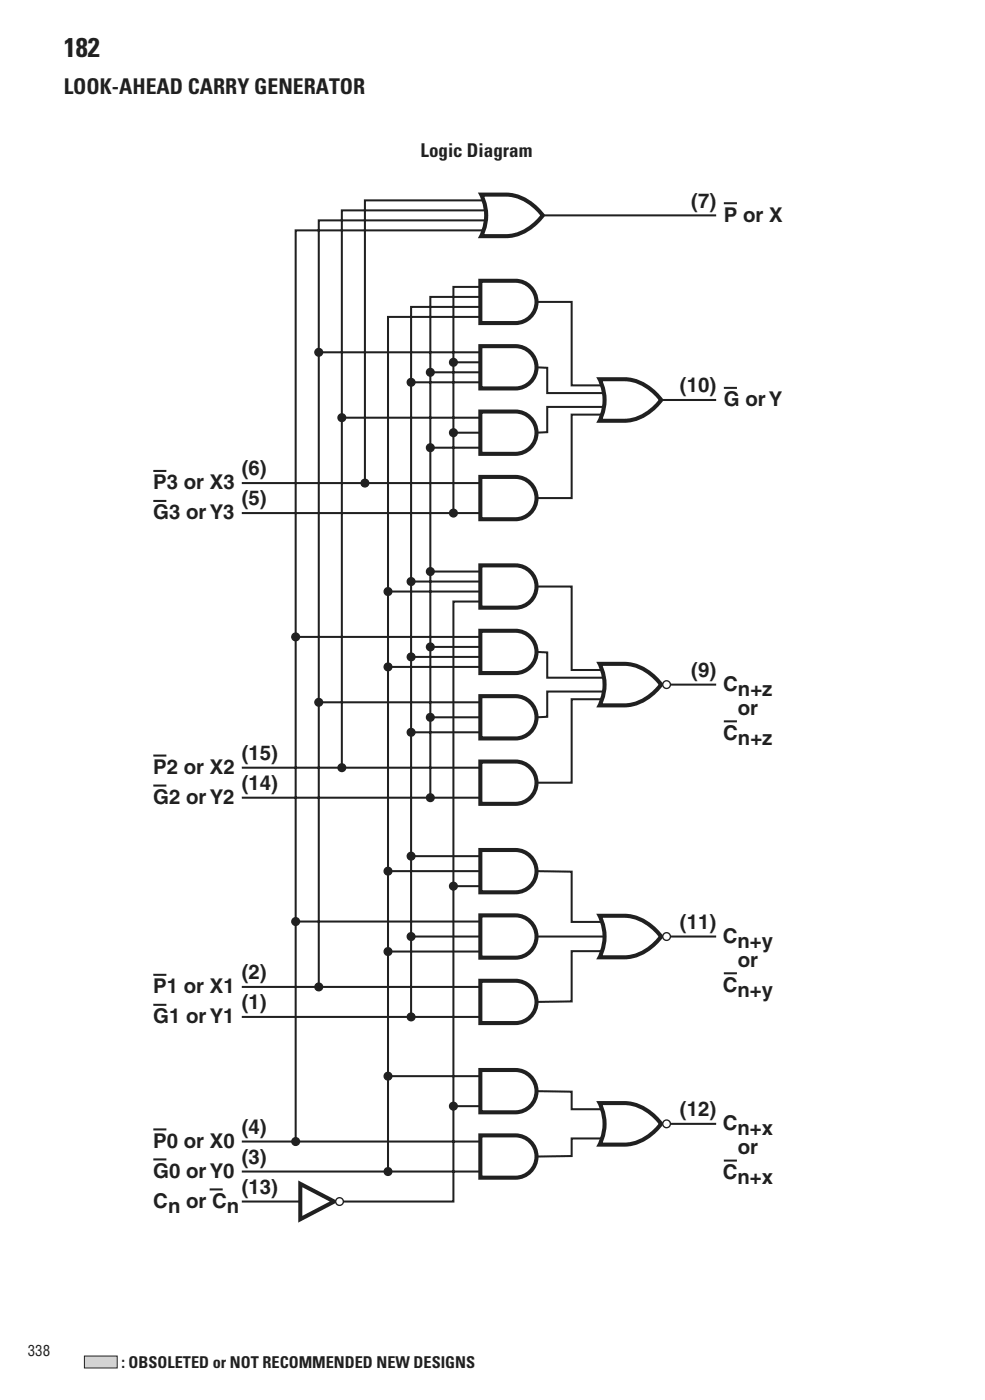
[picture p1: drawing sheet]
<svg xmlns="http://www.w3.org/2000/svg" width="128mm" height="182mm" viewBox="0 0 128 182" stroke-linecap="round" stroke-linejoin="round" font-family="sans-serif">
<g fill="none" stroke="#231f20" stroke-width=".26">
<path d="M62.4 37.3h-3.5v29.4M62.4 38.6h-6.5v65.1M62.4 39.9h-9v92.3M62.8 29.9h-24.4v118.5M62.8 26h-15.4v36.8M63 28.6h-21.6v99.7M63 27.3h-18.6v72.5M69.7 39.2h4.6v10.9h4.1M70.5 28h22.6M41.4 45.8h21M44.4 54.3h18M53.4 49.7h9"/>
<path d="M55.9 48.4h6.5M55.9 58.2h6.5M58.9 47.1h3.5M58.9 56.2h3.5M62.4 41.2h-12v111.1M69.7 47.7l1.4 .1v3.3h7.3M78.4 53.9h-4.1v10.8h-4.6M78.4 52.9h-7.3v3.3h-1.4M85.9 52h7.2M31.4 62.8h31M31.4 66.7h31M50.4 76.9h12"/>
<path d="M53.4 75.6h9M55.9 74.3h6.5M62.4 78.2h-3.5v78h-27.5M69.7 76.2h4.6v10.9h4.1M31.4 99.8h31M38.4 82.8h24M41.4 91.3h21M50.4 86.7h12M53.4 85.4h9M53.4 95.2h9M55.9 84.1h6.5M55.9 93.2h6.5"/>
<path d="M69.7 84.7l1.4 .1v3.3h7.3M78.4 90.9h-4.1v10.8h-4.6M78.4 89.9h-7.3v3.3h-1.4M85.9 89h7.2M31.4 103.7h31M38.4 119.8h24M50.4 113.2h12M53.4 111.3h9M58.9 115.2h3.5M69.7 113.2l4.6 .1v6.5h4.1M31.4 128.3h31M31.4 132.2h31"/>
<path d="M50.4 123.7h12M50.4 139.9h12M53.4 121.7h9M69.7 121.7h23.4M78.4 123.6h-4.1v6.6l-4.6 .1M31.4 148.4h31M31.4 152.3h31M58.9 143.8h3.5M69.7 141.9h4.6v2.3h4.1M78.4 148h-4.1v2.3l-4.6 .1M85.9 146.1h7.2"/>
</g>
<g fill="#fff" stroke="#231f20" stroke-width=".53">
<path d="M62.4 82h4.6a2.75 2.75 0 0 1 2.7 2.7 2.75 2.75 0 0 1-2.7 2.8h-4.6z"/>
<path d="M62.4 73.5h4.6a2.75 2.75 0 0 1 2.7 2.7 2.75 2.75 0 0 1-2.7 2.8h-4.6z"/>
<path d="M62.4 90.5h4.6a2.75 2.75 0 0 1 2.7 2.7 2.75 2.75 0 0 1-2.7 2.8h-4.6z"/>
<path d="M62.4 99h4.6a2.75 2.75 0 0 1 2.7 2.7 2.75 2.75 0 0 1-2.7 2.8h-4.6z"/>
<path d="M77.9 86.3h3.2a6.6 6.6 0 0 1 4.8 2.7 6.6 6.6 0 0 1-4.8 2.7h-3.2a6 6 0 0 0 0-5.4z"/>
<path d="M62.4 45h4.6a2.75 2.75 0 0 1 2.7 2.7 2.75 2.75 0 0 1-2.7 2.8h-4.6z"/>
<path d="M62.4 36.5h4.6a2.75 2.75 0 0 1 2.7 2.7 2.75 2.75 0 0 1-2.7 2.8h-4.6z"/>
<path d="M62.4 53.5h4.6a2.75 2.75 0 0 1 2.7 2.7 2.75 2.75 0 0 1-2.7 2.8h-4.6z"/>
<path d="M62.4 62h4.6a2.75 2.75 0 0 1 2.7 2.7 2.75 2.75 0 0 1-2.7 2.8h-4.6z"/>
<path d="M77.9 49.3h3.2a6.6 6.6 0 0 1 4.8 2.7 6.6 6.6 0 0 1-4.8 2.7h-3.2a6 6 0 0 0 0-5.4z"/>
<path d="M62.5 25.3h3.3a6.6 6.6 0 0 1 4.7 2.7 6.6 6.6 0 0 1-4.7 2.7h-3.3a6 6 0 0 0 0-5.4z"/>
<path d="M62.4 110.5h4.6a2.75 2.75 0 0 1 2.7 2.7 2.75 2.75 0 0 1-2.7 2.8h-4.6z"/>
<path d="M62.4 119h4.6a2.75 2.75 0 0 1 2.7 2.7 2.75 2.75 0 0 1-2.7 2.8h-4.6z"/>
<path d="M62.4 127.5h4.6a2.75 2.75 0 0 1 2.7 2.7 2.75 2.75 0 0 1-2.7 2.8h-4.6z"/>
<path d="M77.9 119.1h3.2a6.6 6.6 0 0 1 4.8 2.6 6.6 6.6 0 0 1-4.8 2.8h-3.2a6 6 0 0 0 0-5.4z"/>
<path d="M62.4 139.1h4.6a2.75 2.75 0 0 1 2.7 2.8 2.75 2.75 0 0 1-2.7 2.7h-4.6z"/>
<path d="M62.4 147.6h4.6a2.75 2.75 0 0 1 2.7 2.8 2.75 2.75 0 0 1-2.7 2.7h-4.6z"/>
<path d="M77.9 143.4h3.2a6.6 6.6 0 0 1 4.8 2.7 6.6 6.6 0 0 1-4.8 2.7h-3.2a6 6 0 0 0 0-5.4z"/>
<path d="M39 153.9l4.4 2.3-4.4 2.3z"/>
</g>
<g fill="none" stroke="#231f20" stroke-width=".26">
<path d="M94.1 26.4h1.7M94.1 50.4h1.7M19.9 61.2h1.7M19.9 65.1h1.7M19.9 98.2h1.7M94.1 93.8h1.7M19.9 102.1h1.7M19.9 126.7h1.7M19.9 130.6h1.7M94.1 126.5h1.7M19.9 146.8h1.7M19.9 150.7h1.7"/>
<path d="M27.2 154.6h1.7M94.1 150.9h1.7"/>
</g>
<g fill="#231f20" stroke="#231f20" stroke-width=".18">
<circle cx="41.4" cy="45.8" r=".5"/>
<circle cx="58.9" cy="47.1" r=".5"/>
<circle cx="55.9" cy="48.4" r=".5"/>
<circle cx="53.4" cy="49.7" r=".5"/>
<circle cx="44.4" cy="54.3" r=".5"/>
<circle cx="47.4" cy="62.8" r=".5"/>
<circle cx="58.9" cy="56.2" r=".5"/>
<circle cx="55.9" cy="58.2" r=".5"/>
<circle cx="58.9" cy="66.7" r=".5"/>
<circle cx="55.9" cy="74.3" r=".5"/>
<circle cx="53.4" cy="75.6" r=".5"/>
<circle cx="50.4" cy="76.9" r=".5"/>
<circle cx="38.4" cy="82.8" r=".5"/>
<circle cx="41.4" cy="91.3" r=".5"/>
<circle cx="55.9" cy="93.2" r=".5"/>
<circle cx="53.4" cy="95.2" r=".5"/>
<circle cx="55.9" cy="103.7" r=".5"/>
<circle cx="53.4" cy="111.3" r=".5"/>
<circle cx="50.4" cy="113.2" r=".5"/>
<circle cx="53.4" cy="121.7" r=".5"/>
<circle cx="50.4" cy="123.7" r=".5"/>
<circle cx="58.9" cy="115.2" r=".5"/>
<circle cx="38.4" cy="119.8" r=".5"/>
<circle cx="41.4" cy="128.3" r=".5"/>
<circle cx="53.4" cy="132.2" r=".5"/>
<circle cx="50.4" cy="139.9" r=".5"/>
<circle cx="58.9" cy="143.8" r=".5"/>
<circle cx="50.4" cy="152.3" r=".5"/>
<circle cx="38.4" cy="148.4" r=".5"/>
<circle cx="44.4" cy="99.8" r=".5"/>
<circle cx="55.9" cy="84.1" r=".5"/>
<circle cx="53.4" cy="85.4" r=".5"/>
<circle cx="50.4" cy="86.7" r=".5"/>
</g>
<g fill="#fff" stroke="#231f20" stroke-width=".18">
<circle cx="86.6" cy="89" r=".5"/>
<circle cx="86.6" cy="121.7" r=".5"/>
<circle cx="86.6" cy="146.1" r=".5"/>
<circle cx="44.1" cy="156.2" r=".5"/>
</g>
<path d="M15.4 175.9h48.9v2.8h-48.9z" fill="#fff"/>
<path d="M11 176.3h4.2v1.5h-4.2z" fill="#d1d3d4"/>
<path d="M11 176.3h4.2v1.5h-4.2z" fill="none" stroke="#231f20" stroke-width=".13"/>
<path d="M7.9 4.5h44.8v9.2h-44.8z" fill="#fff"/>
<text font-size="3.5" fill="#231f20" x="8.3" y="7.4">182</text>
<text font-size="2.8" fill="#231f20" x="8.3" y="12.2">LOOK-AHEAD CARRY GENERATOR</text>
<g font-size="2.6" fill="#231f20">
<text x="89.8" y="27">(7)</text>
<text x="94.1" y="28.8">P or X</text>
<text x="88.4" y="51">(10)</text>
<text x="94.1" y="52.8">G or Y</text>
<text x="19.9" y="63.6">P3 or X3</text>
<text x="31.4" y="61.8">(6)</text>
<text x="31.4" y="65.7">(5)</text>
<text x="19.9" y="67.5">G3 or Y3</text>
<text x="89.8" y="88">(9)</text>
<text x="94" y="89.8">C</text>
<text x="95.9" y="93">or</text>
<text x="95.9" y="90.5">n+z</text>
<text x="19.9" y="100.6">P2 or X2</text>
<text x="31.4" y="98.8">(15)</text>
<text x="94" y="96.1">C</text>
<text x="95.9" y="96.9">n+z</text>
<text x="19.9" y="104.5">G2 or Y2</text>
<text x="31.4" y="102.7">(14)</text>
<text x="88.4" y="120.7">(11)</text>
<text x="93.9" y="122.6">C</text>
<text x="95.8" y="123.3">n+y</text>
<text x="95.9" y="125.7">or</text>
<text x="19.9" y="129.1">P1 or X1</text>
<text x="31.4" y="127.3">(2)</text>
<text x="31.4" y="131.2">(1)</text>
<text x="93.9" y="128.9">C</text>
<text x="95.8" y="129.6">n+y</text>
<text x="19.9" y="133">G1 or Y1</text>
<text x="19.9" y="149.2">P0 or X0</text>
<text x="31.4" y="147.4">(4)</text>
<text x="88.4" y="145.1">(12)</text>
<text x="93.9" y="146.9">C</text>
<text x="95.8" y="147.6">n+x</text>
<text x="19.9" y="153.1">G0 or Y0</text>
<text x="31.4" y="151.3">(3)</text>
<text x="31.4" y="155.2">(13)</text>
<text x="93.9" y="153.3">C</text>
<text x="95.8" y="154">n+x</text>
<text x="95.9" y="150.1">or</text>
<text x="19.9" y="157">C</text>
<text x="21.8" y="157.7">n</text>
<text x="24.2" y="157">or C</text>
<text x="29.5" y="157.7">n</text>
</g>
<text font-size="2.5" fill="#231f20" x="54.7" y="20.4">Logic Diagram</text>
<text font-size="2.1" fill="#231f20" x="15.8" y="177.8">: OBSOLETED or NOT RECOMMENDED NEW DESIGNS</text>
<text font-size="1.9" fill="#231f20" x="3.6" y="176.3">338</text>
</svg>
